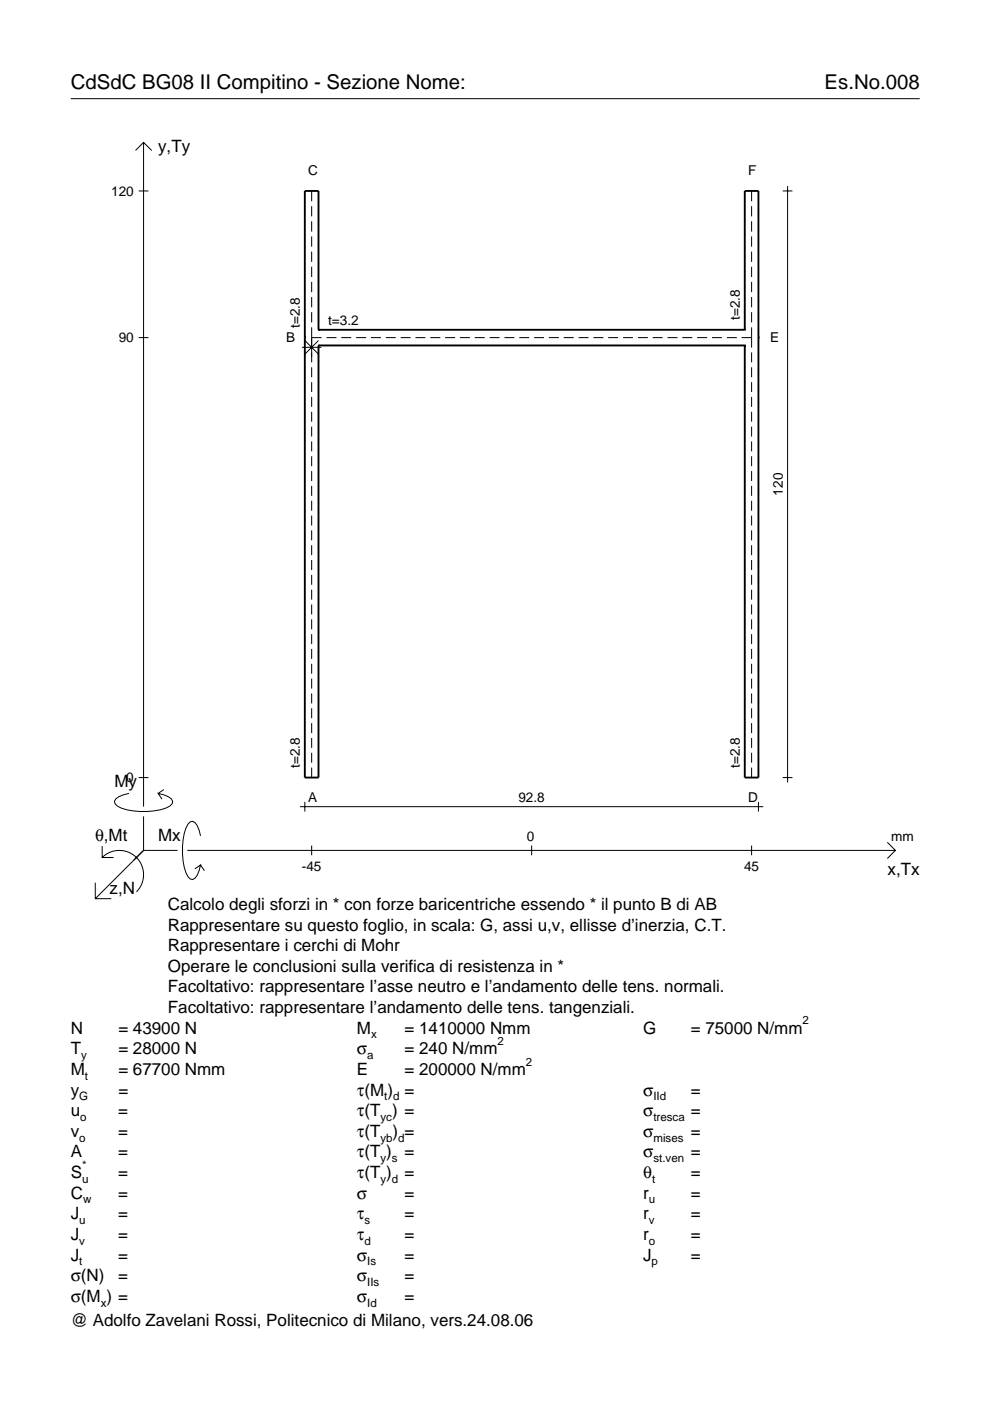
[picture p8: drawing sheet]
<svg xmlns="http://www.w3.org/2000/svg" width="210mm" height="297mm" viewBox="0 0 210 297" stroke-linecap="round" stroke-linejoin="round" font-family="sans-serif">
<g fill="none" stroke="#000" stroke-width=".21">
<path d="M15 20.9h180M28.7 31.9l1.7-1.7 1.8 1.7M30.4 30.2v140.8M167 39.5v126.4M29.4 40.5h2.1M66.1 40.5v2.2M66.1 43.7v2.2M66.1 46.9v2.2M66.1 50.1v2.2M66.1 53.3v2.2M66.1 56.6v2.1M66.1 59.8v2.1"/>
<path d="M159.4 40.5v2.2M159.4 43.7v2.2M159.4 46.9v2.2M159.4 50.1v2.2M159.4 53.3v2.2M159.4 56.6v2.1M159.4 59.8v2.1M166 40.5h2M29.4 71.6h2.1M64 73.6h4.1M64.6 72.2l2.9 2.9M66.1 71.6h2.1"/>
<path d="M66.1 63v2.2M66.1 66.2v2.2M66.1 69.4v7.4M66.1 77.9v2.1M67.5 72.2l-2.9 2.9M69.2 71.6h2.1M72.4 71.6h2.1M75.5 71.6h2.1M78.7 71.6h2.1M81.8 71.6h2.1M84.9 71.6h2.2M88.1 71.6h2.1"/>
<path d="M91.2 71.6h2.1M94.4 71.6h2.1M97.5 71.6h2.1M100.7 71.6h2.1M103.8 71.6h2.1M106.9 71.6h2.2M110.1 71.6h2.1M113.2 71.6h2.1M116.4 71.6h2.1M119.5 71.6h2.1M122.7 71.6h2.1M125.8 71.6h2.1"/>
<path d="M128.9 71.6h2.2M132.1 71.6h2.1M135.2 71.6h2.2M138.4 71.6h2.1M141.5 71.6h2.1M144.7 71.6h2.1M147.8 71.6h2.1M151 71.6h2.1M154.1 71.6h2.1M157.2 71.6h2.2M159.4 63v2.2M159.4 66.2v2.2"/>
<path d="M159.4 69.4v4.3M159.4 74.7v2.1M159.4 77.9v2.1M66.1 81v2.1M66.1 84.2v2.1M66.1 87.3v2.1M66.1 90.4v2.2M66.1 93.6v2.1M66.1 96.7v2.1M66.1 99.9v2.1M159.4 81v2.1M159.4 84.2v2.1"/>
<path d="M159.4 87.3v2.1M159.4 90.4v2.2M159.4 93.6v2.1M159.4 96.7v2.1M159.4 99.9v2.1M66.1 103v2.1M66.1 106.2v2.1M66.1 109.3v2.1M66.1 112.4v2.2M66.1 115.6v2.1M66.1 118.7v2.2M159.4 103v2.1"/>
<path d="M159.4 106.2v2.1M159.4 109.3v2.1M159.4 112.4v2.2M159.4 115.6v2.1M159.4 118.7v2.2M66.1 121.9v2.1M66.1 125v2.1M66.1 128.2v2.1M66.1 131.3v2.1M66.1 134.5v2.1M66.1 137.6v2.1M159.4 121.9v2.1"/>
<path d="M159.4 125v2.1M159.4 128.2v2.1M159.4 131.3v2.1M159.4 134.5v2.1M159.4 137.6v2.1M66.1 140.7v2.2M66.1 143.9v2.1M66.1 147v2.1M66.1 150.2v2.1M66.1 153.3v2.1M66.1 156.5v2.1M66.1 159.6v2.1"/>
<path d="M159.4 140.7v2.2M159.4 143.9v2.1M159.4 147v2.1M159.4 150.2v2.1M159.4 153.3v2.1M159.4 156.5v2.1M159.4 159.6v2.1M21.7 179.4v2.4h2.4M27.3 168.2a3.6 3.6 0 0 0-3 1.7l.1 .5a5.6 5.6 0 0 0 3.8 1.5 13.4 13.4 0 0 0 7.8-1l.5-.5 .1-.5a3.6 3.6 0 0 0-3.1-1.7l.8 1.2M29.4 164.9h2.1M30.4 173.1v7.2M34.7 167.4l-1.2 .8"/>
<path d="M42.5 177.2a3.6 3.6 0 0 0-1.7-3.1l-.5 .2a5.7 5.7 0 0 0-1.5 3.7 13.3 13.3 0 0 0 1 7.9l.5 .5 .5 .1a3.6 3.6 0 0 0 1.7-3.1l-1.2 .8M63.6 171h98.2M64.6 170v2.1M66.1 162.7v2.2M66.1 179.3v2M112.7 179.3v2M159.4 162.7v2.2M159.4 179.3v2M160.8 170v2.1M166 164.9h2M188.1 178.6l1.7 1.7-1.7 1.7M20.2 187.2v3.3h3.4"/>
<path d="M21.7 181.8a5.1 5.1 0 0 1 7.2 0 5.1 5.1 0 0 1 0 7.3M30.4 180.3l-10.2 10.2M30.4 180.3h7.2M39.7 180.3h150.1M42.5 183.4l.8 1.2"/>
</g>
<path d="M64.6 71.6h.1M67.5 73.2h.1M67.5 69.9h.1M67.5 69.9v-29.4h-2.9v124.4h2.9v-91.7M67.5 73.2h90.4M67.5 69.9h90.4M157.9 73.2h.1M157.9 69.9h.1M157.9 69.9v-29.4h2.9v124.4h-2.9v-91.7M160.8 71.6h.1" fill="none" stroke="#000" stroke-width=".4"/>
<g font-size="4.3">
<text x="15" y="18.9">CdSdC BG08 II Compitino - Sezione Nome:</text>
<text x="174.8" y="18.9">Es.No.008</text>
</g>
<g font-size="3.6">
<text x="33.5" y="32.3">y,Ty</text>
<text x="24.3" y="166.9">My</text>
<text x="20.1" y="178.2">θ,Mt</text>
<text x="33.5" y="178.2">Mx</text>
<text x="188.2" y="185.5">x,Tx</text>
<text x="23.2" y="189.6">z,N</text>
<text x="35.6" y="192.9">Calcolo degli sforzi in * con forze baricentriche essendo * il punto B di AB</text>
<text x="35.6" y="197.3">Rappresentare su questo foglio, in scala: G, assi u,v, ellisse d’inerzia, C.T.</text>
<text x="35.6" y="201.7">Rappresentare i cerchi di Mohr</text>
<text x="35.6" y="206">Operare le conclusioni sulla verifica di resistenza in *</text>
<text x="35.6" y="210.4">Facoltativo: rappresentare l’asse neutro e l’andamento delle tens. normali.</text>
<text x="35.6" y="214.8">Facoltativo: rappresentare l’andamento delle tens. tangenziali.</text>
<text x="15" y="219.2">N</text>
<text x="25.1" y="219.2">= 43900 N</text>
<text x="75.7" y="219.2">M</text>
<text x="85.8" y="219.2">= 1410000 Nmm</text>
<text x="136.4" y="219.2">G</text>
<text x="146.5" y="219.2">= 75000 N/mm</text>
<text x="15" y="223.5">T</text>
<text x="15" y="227.9">M</text>
<text x="25.1" y="223.5">= 28000 N</text>
<text x="25.1" y="227.9">= 67700 Nmm</text>
<text x="75.7" y="223.5">σ</text>
<text x="75.7" y="227.9">E</text>
<text x="85.8" y="223.5">= 240 N/mm</text>
<text x="85.8" y="227.9">= 200000 N/mm</text>
<text x="15" y="232.3">y</text>
<text x="25.1" y="232.3">=</text>
<text x="75.7" y="232.3">τ(M ) =</text>
<text x="136.4" y="232.3">σ</text>
<text x="146.5" y="232.3">=</text>
<text x="15" y="236.7">u</text>
<text x="25.1" y="236.7">=</text>
<text x="75.7" y="236.7">τ(T ) =</text>
<text x="136.4" y="236.7">σ</text>
<text x="146.5" y="236.7">=</text>
<text x="15" y="245.4">A</text>
<text x="15" y="241">v</text>
<text x="25.1" y="241">=</text>
<text x="25.1" y="245.4">=</text>
<text x="75.7" y="245.4">τ(T )</text>
<text x="75.7" y="241">τ(T</text>
<text x="83.3" y="241">) =</text>
<text x="85.8" y="245.4">=</text>
<text x="136.4" y="241">σ</text>
<text x="136.4" y="245.4">σ</text>
<text x="146.5" y="241">=</text>
<text x="146.5" y="245.4">=</text>
<text x="15" y="249.8">S</text>
<text x="25.1" y="249.8">=</text>
<text x="75.7" y="249.8">τ(T )</text>
<text x="85.8" y="249.8">=</text>
<text x="136.4" y="249.8">θ</text>
<text x="146.5" y="249.8">=</text>
<text x="15" y="254.2">C</text>
<text x="25.1" y="254.2">=</text>
<text x="75.7" y="254.2">σ</text>
<text x="85.8" y="254.2">=</text>
<text x="136.4" y="254.2">r</text>
<text x="146.5" y="254.2">=</text>
<text x="15" y="258.5">J</text>
<text x="15" y="262.9">J</text>
<text x="25.1" y="258.5">=</text>
<text x="25.1" y="262.9">=</text>
<text x="75.7" y="258.5">τ</text>
<text x="75.7" y="262.9">τ</text>
<text x="85.8" y="258.5">=</text>
<text x="85.8" y="262.9">=</text>
<text x="136.4" y="258.5">r</text>
<text x="136.4" y="262.9">r</text>
<text x="146.5" y="258.5">=</text>
<text x="146.5" y="262.9">=</text>
<text x="15" y="267.3">J</text>
<text x="25.1" y="267.3">=</text>
<text x="75.7" y="267.3">σ</text>
<text x="85.8" y="267.3">=</text>
<text x="136.4" y="267.3">J</text>
<text x="146.5" y="267.3">=</text>
<text x="15" y="271.7">σ(N)</text>
<text x="25.1" y="271.7">=</text>
<text x="75.7" y="271.7">σ</text>
<text x="85.8" y="271.7">=</text>
<text x="15" y="276">σ(M ) =</text>
<text x="15" y="281.2">@ Adolfo Zavelani Rossi, Politecnico di Milano, vers.24.08.06</text>
<text x="75.7" y="276">σ</text>
<text x="85.8" y="276">=</text>
</g>
<g font-size="2.9">
<text x="23.6" y="41.5">120</text>
<text x="65.3" y="37">C</text>
<text x="158.6" y="37">F</text>
<text x="63.6" y="69.5" transform="rotate(-90 63.6 69.5)">t=2.8</text>
<text x="69.6" y="68.9">t=3.2</text>
<text x="156.9" y="67.9" transform="rotate(-90 156.9 67.9)">t=2.8</text>
<text x="25.2" y="72.6">90</text>
<text x="60.7" y="72.5">B</text>
<text x="163.3" y="72.5">E</text>
<text x="166" y="105.1" transform="rotate(-90 166 105.1)">120</text>
<text x="26.8" y="165.9">0</text>
<text x="63.6" y="162.8" transform="rotate(-90 63.6 162.8)">t=2.8</text>
<text x="156.9" y="162.8" transform="rotate(-90 156.9 162.8)">t=2.8</text>
<text x="65.3" y="170.1">A</text>
<text x="109.9" y="170">92.8</text>
<text x="158.6" y="170.1">D</text>
<text x="111.7" y="178.2">0</text>
<text x="189" y="178.2">mm</text>
<text x="64" y="184.7">-45</text>
<text x="157.8" y="184.7">45</text>
</g>
<g font-size="2.4">
<text x="78.7" y="220.2">x</text>
<text x="105.5" y="221.5">2</text>
<text x="170.2" y="217.2">2</text>
<text x="17.2" y="224.5">y</text>
<text x="77.9" y="224.5">a</text>
<text x="111.5" y="225.9">2</text>
<text x="16.8" y="233.3">G</text>
<text x="18" y="228.9">t</text>
<text x="81.5" y="233.3">t d</text>
<text x="138.5" y="233.3">IId</text>
<text x="17" y="237.7">o</text>
<text x="80.7" y="237.7">yc</text>
<text x="138.5" y="237.7">tresca</text>
<text x="16.8" y="242">o</text>
<text x="80.7" y="242">yb d</text>
<text x="138.5" y="242">mises</text>
<text x="17.4" y="250.8">u</text>
<text x="17.4" y="247.8">*</text>
<text x="80.7" y="246.4">y s</text>
<text x="80.7" y="250.8">y d</text>
<text x="138.2" y="250.8">t</text>
<text x="138.5" y="246.4">st.ven</text>
<text x="17.6" y="255.2">w</text>
<text x="137.6" y="255.2">u</text>
<text x="16.8" y="259.5">u</text>
<text x="16.8" y="263.9">v</text>
<text x="77.3" y="259.5">s</text>
<text x="77.3" y="263.9">d</text>
<text x="137.6" y="263.9">o</text>
<text x="137.6" y="259.5">v</text>
<text x="16.8" y="268.3">t</text>
<text x="77.9" y="268.3">Is</text>
<text x="138.2" y="268.3">p</text>
<text x="77.9" y="272.7">IIs</text>
<text x="21.4" y="277">x</text>
<text x="77.9" y="277">Id</text>
</g>
</svg>
